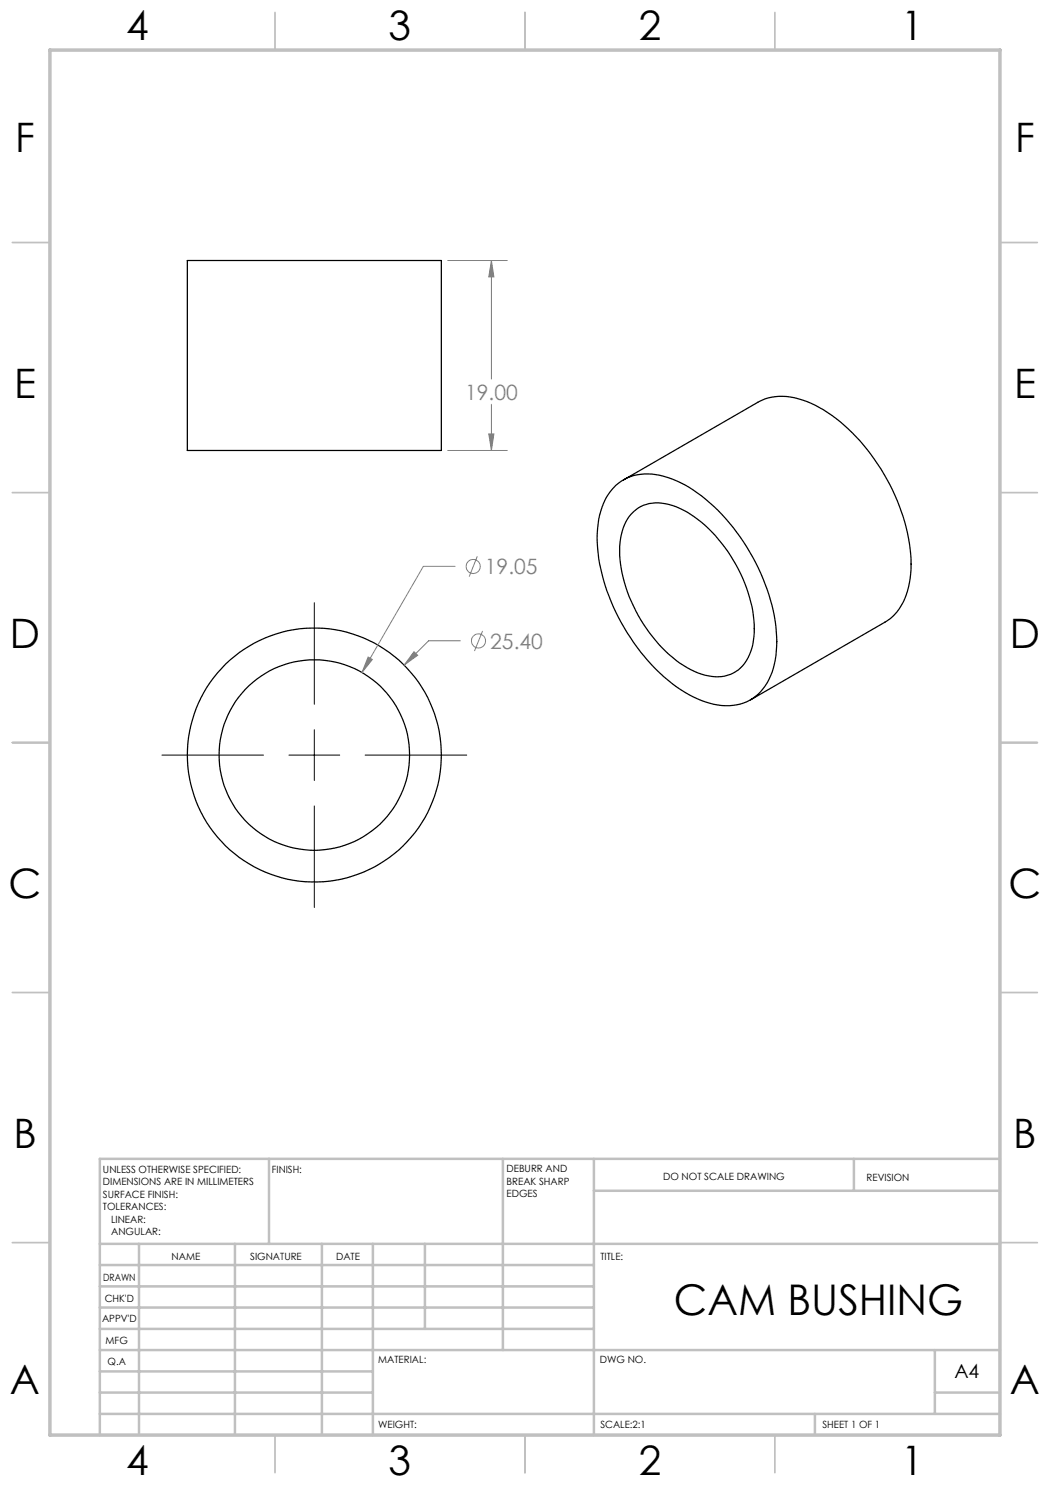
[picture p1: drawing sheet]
<svg xmlns="http://www.w3.org/2000/svg" width="210mm" height="297mm" viewBox="0 0 210 297" stroke-linecap="round" stroke-linejoin="round" font-family="sans-serif">
<g fill="none" stroke="#000" stroke-width=".25">
<path d="M37.5 52.1h50.8v38h-50.8zM123.2 97.1a10.2 10.2 0 0 1 10.4-1.6 29.4 29.4 0 0 1 13.7 10.9 39.7 39.7 0 0 1 8 20.9 15.7 15.7 0 0 1-2.7 10.5 9.5 9.5 0 0 1-10.6 2.8 27.2 27.2 0 0 1-13.1-9.3 40 40 0 0 1-9.4-22.7 15.7 15.7 0 0 1 2.7-10.5zM124.7 96l26.9-15.5a11 11 0 0 1 9.7-.2 32.5 32.5 0 0 1 14.2 12.5 37 37 0 0 1 6.7 21 13.8 13.8 0 0 1-3.7 9.5l-1.5 1.2-26.9 15.5M126.7 102.4a7.2 7.2 0 0 1 7.1-1.5 22.2 22.2 0 0 1 11.2 8.6 28.5 28.5 0 0 1 5.8 17.1 9.5 9.5 0 0 1-3.6 7.7 8.4 8.4 0 0 1-8.3 0 26.7 26.7 0 0 1-11.8-12.2 24.6 24.6 0 0 1-3-14.3 9.2 9.2 0 0 1 2.6-5.4z"/>
<circle cx="62.9" cy="151" r="19"/>
<circle cx="62.9" cy="151" r="25.4"/>
</g>
<g fill="none" stroke="#808080" stroke-width=".2">
<path d="M89.5 52.1h12M98.3 52.1l.5 3.3h-1zM98.3 52.1v23.7M89.5 90.1h12M97.8 86.8h1l-.5 3.3zM98.3 80.9v9.2M91 113.3h-6.3l-12.3 21.2M95.5 111.3l-1.7 4M73.6 131.4l.9 .5-2.1 2.6zM82.8 130.3l.7 .8-2.7 1.9zM92.1 128.2h-6.4l-4.9 4.8M96.5 126.2l-1.6 4"/>
<circle cx="94.6" cy="113.3" r="1.42"/>
<circle cx="95.7" cy="128.2" r="1.42"/>
</g>
<path d="M62.9 120.5v20.4M32.4 151h20.3M57.8 151h10.1M62.9 145.9v10.2M73 151h20.3M62.9 161.2v20.3" fill="none" stroke="#000" stroke-width=".2"/>
<g fill="none" stroke="#c0c0c0" stroke-width=".35">
<path d="M55 2.5v7.5M105 2.5v7.5M155 2.5v7.5M2.5 48.5h7.5M200 48.5h7.5M2.5 98.5h7.5M200 98.5h7.5M2.5 148.5h7.5M200 148.5h7.5M2.5 198.5h7.5M200 198.5h7.5M2.5 248.5h7.5"/>
<path d="M200 248.5h7.5M55 287v7.5M105 287v7.5M155 287v7.5"/>
</g>
<g fill="none" stroke="#c0c0c0" stroke-width=".5">
<path d="M53.8 231.8v17M100.6 231.8v38.2M118.8 231.8v55.2M118.8 238.2h81.2M170.8 231.8v6.4M200 231.8h-180v55.2M20 248.8h180M20 257.3h98.8M20 253h98.8M27.8 248.8v38.2M47 248.8v38.2M64.4 248.8v38.2"/>
<path d="M74.6 248.8v38.2M85 248.8v17M20 265.8h98.8M20 261.5h98.8M20 278.5h54.6M20 274.3h54.6M20 270h180M187 278.5h13M187 270v12.8M20 282.8h180M163 282.8v4.2"/>
</g>
<path d="M10 10h190v277h-190z" fill="none" stroke="#c0c0c0" stroke-width=".7"/>
<path d="M73.6 131.4l-1.2 3.1 2.1-2.6zM82.8 130.3l-2 2.7 2.7-1.9zM97.8 86.8h1l-.5 3.3zM98.3 52.1l.5 3.3h-1z" fill="#808080"/>
<text font-size="8.5" x="134.8" y="263">CAM BUSHING</text>
<g font-size="8.1">
<text x="25.2" y="8">4</text>
<text x="77.7" y="8">3</text>
<text x="127.7" y="8">2</text>
<text x="180.2" y="8">1</text>
<text x="3" y="30.4">F</text>
<text x="203" y="30.4">F</text>
<text x="2.8" y="79.6">E</text>
<text x="202.8" y="79.6">E</text>
<text x="2" y="129.6">D</text>
<text x="202" y="129.6">D</text>
<text x="1.7" y="179.6">C</text>
<text x="201.7" y="179.6">C</text>
<text x="2.7" y="229.6">B</text>
<text x="202.7" y="229.6">B</text>
<text x="2" y="278.9">A</text>
<text x="202" y="278.9">A</text>
<text x="25.2" y="295">4</text>
<text x="77.7" y="295">3</text>
<text x="127.7" y="295">2</text>
<text x="180.2" y="295">1</text>
</g>
<g font-size="4.2" fill="#808080">
<text x="93" y="79.9">19.00</text>
<text x="97" y="114.8">19.05</text>
<text x="98" y="129.7">25.40</text>
</g>
<text font-size="3.9" x="190.9" y="275.5">A4</text>
<g font-size="2">
<text x="20.6" y="234.6">UNLESS OTHERWISE SPECIFIED:</text>
<text x="20.6" y="237.1">DIMENSIONS ARE IN MILLIMETERS</text>
<text x="20.6" y="239.6">SURFACE FINISH:</text>
<text x="54.4" y="234.6">FINISH:</text>
<text x="101.3" y="234.5">DEBURR AND</text>
<text x="101.3" y="237">BREAK SHARP</text>
<text x="101.3" y="239.5">EDGES</text>
<text x="132.6" y="236">DO NOT SCALE DRAWING</text>
<text x="173.3" y="236.2">REVISION</text>
<text x="20.6" y="242.1">TOLERANCES:</text>
<text x="22.2" y="244.6">LINEAR:</text>
<text x="22.2" y="247.1">ANGULAR:</text>
<text x="34.3" y="252">NAME</text>
<text x="50" y="251.9">SIGNATURE</text>
<text x="67.2" y="251.9">DATE</text>
<text x="120.1" y="251.9">TITLE:</text>
<text x="20.6" y="256.1">DRAWN</text>
<text x="20.9" y="260.3">CHK'D</text>
<text x="20.4" y="264.4">APPV'D</text>
<text x="21.1" y="268.8">MFG</text>
<text x="21.5" y="273">Q.A</text>
<text x="75.6" y="272.5">MATERIAL:</text>
<text x="120" y="272.5">DWG NO.</text>
<text x="75.6" y="285.5">WEIGHT:</text>
<text x="120.1" y="285.6">SCALE:2:1</text>
<text x="164.5" y="285.6">SHEET 1 OF 1</text>
</g>
</svg>
